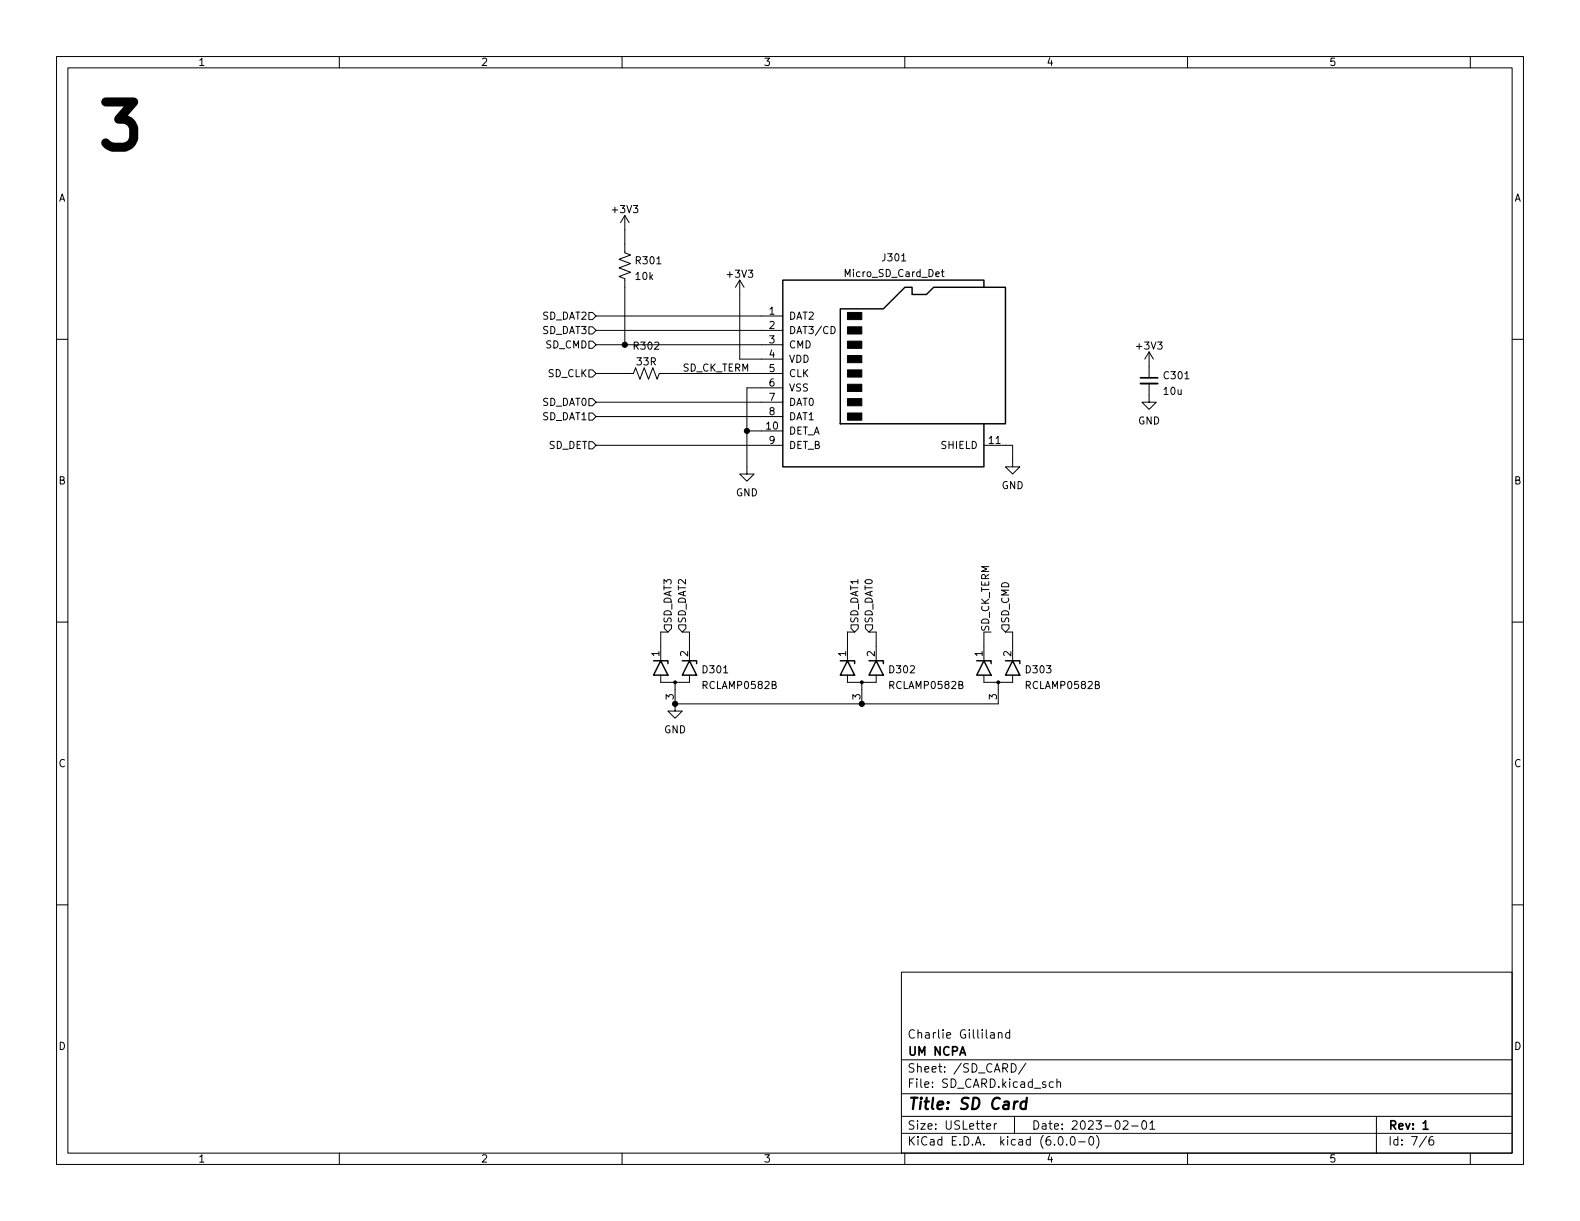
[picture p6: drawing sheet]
<svg xmlns="http://www.w3.org/2000/svg" width="279mm" height="216mm" viewBox="0 0 279 216" stroke-linecap="round" stroke-linejoin="round" font-family="sans-serif">
<g fill="none" stroke="#000" stroke-width=".18">
<path d="M10 10h259.4v195.9h-259.4zM12 12h255.4v191.9h-255.4zM60 10v2M110 10v2M160 10v2M210 10v2M260 10v2M110.5 38.1v6.6l1 .4-2 .7 2 .8-2 .8 2 .7-2 .8 1 .4v11.7M110.5 38.1l-.8 1.3M110.5 38.1l.8 1.3M10 60h2M104.1 57.8h.7l.6 .6-.6 .7h-.7z"/>
<path d="M104.1 55.2h.7l.6 .7-.6 .6h-.7zM105.4 55.9h33M105.4 58.4h33M130.8 49.5l-.8 1.3M130.8 49.5v14h7.6M130.8 49.5l.8 1.3M147 57.7a.64 .64 0 0 1 .7 .7 .64 .64 0 0 1-.7 .6zM166.5 48.1h.4M166.6 47.6v1.1l.3 .2M267.4 60h2M104.1 65.4h.7l.6 .6-.6 .7h-.7zM104.1 70.5h.7l.6 .6-.6 .7h-.7z"/>
<path d="M104.1 78.1h.7l.6 .6-.6 .7h-.7zM104.1 60.3h.7l.6 .7-.6 .6h-.7zM104.1 73h.7l.6 .7-.6 .6h-.7zM105.4 66h6.6l.4-1 .8 2.1 .7-2.1 .8 2.1 .7-2.1 .8 2.1 .4-1.1h21.8M105.4 78.7h33M105.4 61h33M105.4 71.1h33M105.4 73.7h33M132.1 76.2h6.3M138.4 68.6h-6.3v15.2h1.2l-1.2 1.3-1.3-1.3h1.3M174 78.7h5.1v3.9h1.2l-1.2 1.2-1.3-1.2h1.3M203.2 67.8v3.3h1.3l-1.3 1.3-1.3-1.3h1.3"/>
<path d="M203.2 62.2v4.6M203.2 62.2l-.8 1.3M203.2 62.2l.8 1.3M10 110h2M116.8 119.4v1.3h5.1v-1.3M117.5 110.5h1.2v.6l-.6 .7-.6-.7zM118.1 111.8h-1.3v5M120 110.5h1.3v.6l-.7 .7-.6-.7zM120.6 111.8h1.3v5M149.9 119.4v1.3h5v-1.3M150.5 110.5h1.3v.6l-.7 .7-.6-.7zM151.1 111.8h-1.2v5"/>
<path d="M153 110.5h1.3v.6l-.6 .7-.7-.7zM153.7 111.8h1.2v5M174 119.4v1.3h5.1v-1.3M174 111.8v5M177.2 110.5h1.2v.6l-.6 .7-.6-.7zM177.8 111.8h1.3v5M267.4 110h2M119.4 124.5v1.2h1.2l-1.2 1.3-1.3-1.3h1.3M119.4 120.7v3.8M152.4 120.7v3.8M176.5 120.7v3.8h-57.1M10 160h2"/>
<path d="M267.4 160h2M159.4 171.9h108v32h-108zM159.4 197.4h108M159.4 193.4h108M159.4 187.4h108M174.5 199.2l.7-.2-.1-.3h-.4l-.2 .2v.7h.6M175.2 182.6h.6v1M175.8 182.9l-.5 .1a.29 .29 0 0 0-.2 .3 .29 .29 0 0 0 .2 .3l.5-.1M175.8 198.7v1M176.3 198.7h-.3l-.2 .3M176.5 182.7l.3-.1h.3l.1 1M176.5 182.6v1"/>
<path d="M178.5 182.6h-.4l-.3 .3v.4l.2 .2h.5M178.5 182.1v1.5M178.8 188.1a.76 .76 0 0 1 .9 .7 .76 .76 0 0 1-.9 .8zM179.4 197.4v3M181.4 188l-1.3 1.9M186.3 191.4l-.5-.1-.3 .3v.4l.2 .2h.6M186.9 191.4l.2-.1 .4 .1v.9M186.9 190.8v1.5M198.6 198.3l.6-.1 .2 .1 .1 .3-1 1.1h1M200.1 199.1h1.2M202.1 198.2h.2a.81 .81 0 0 1 .5 .6 .81 .81 0 0 1-.3 .8l-.1 .1a.81 .81 0 0 1-.6-.6 .81 .81 0 0 1 .3-.9zM203.3 198.6l.5-.4v1.5"/>
<path d="M203.3 199.7h.9M243.4 197.4v6.5M60 203.9v2M110 203.9v2M159.4 200.4h108M160 203.9v2M187.3 201h.2a.81 .81 0 0 1 .6 .6 .81 .81 0 0 1-.3 .8l-.2 .1a.81 .81 0 0 1-.6-.6 .81 .81 0 0 1 .3-.9zM188.6 202.3v.2M189.5 201h.1a.81 .81 0 0 1 .6 .6 .81 .81 0 0 1-.3 .8l-.1 .1a.81 .81 0 0 1-.6-.6 .81 .81 0 0 1 .3-.9zM190.8 201.9h1.1M192.8 201h.1a.81 .81 0 0 1 .6 .6 .81 .81 0 0 1-.3 .8l-.2 .1a.81 .81 0 0 1-.5-.6 .81 .81 0 0 1 .3-.9zM193.9 200.8a1.72 1.72 0 0 1 0 2.2"/>
<path d="M210 203.9v2M252.3 200.9l-1.3 1.9M253.4 201a.59 .59 0 0 0-.7 .6v.6l.1 .2 .5 .1 .2-.2v-.5l-.1-.2-.4-.1-.3 .3M260 203.9v2"/>
</g>
<path d="M201.7 66.8h3M251.7 198.6l.4-.4v1.5M251.7 199.7h.8" fill="none" stroke="#000" stroke-width=".3"/>
<path d="M181.5 194.9a.66 .66 0 0 0-1 .3l-.1 .5 .2 .3 .2 .1 .6-.1M181.6 194.1l-.3 2" fill="none" stroke="#000" stroke-width=".4"/>
<g fill="none" stroke="#000" stroke-width=".25">
<path d="M148.6 54.6h7.6l3.8-3.8h1.3v1.3h2.5l1.3-1.3h12.7v24.1h-29.2zM174 50.8v-1.3h-35.6v33.1h35.6v-7.7M115.6 116.8h2.5v.5M116.8 116.8l1.3 2.6h-2.5zM120.6 116.8h2.6v.5M121.9 116.8l1.3 2.6h-2.6zM148.6 116.8h2.5v.5M149.9 116.8l1.2 2.6h-2.5zM153.7 116.8h2.5v.5M154.9 116.8l1.3 2.6h-2.5zM172.7 116.8h2.6v.5M174 116.8l1.3 2.6h-2.6z"/>
<path d="M177.8 116.8h2.5v.5M179.1 116.8l1.2 2.6h-2.5z"/>
</g>
<g fill="#000" stroke="#000" stroke-width=".18">
<path d="M149.9 57.8h2.5v1.3h-2.5zM149.9 55.2h2.5v1.3h-2.5zM149.9 73h2.5v1.3h-2.5zM149.9 70.5h2.5v1.3h-2.5zM149.9 67.9h2.5v1.3h-2.5zM149.9 65.4h2.5v1.3h-2.5zM149.9 62.9h2.5v1.2h-2.5zM149.9 60.3h2.5v1.3h-2.5z"/>
<circle cx="110.5" cy="61" r=".46"/>
<circle cx="132.1" cy="76.2" r=".46"/>
<circle cx="119.4" cy="124.5" r=".46"/>
<circle cx="119.4" cy="120.6" r=".25"/>
<circle cx="152.4" cy="124.5" r=".46"/>
<circle cx="152.4" cy="120.6" r=".25"/>
<circle cx="176.5" cy="120.6" r=".25"/>
</g>
<path d="M201.7 67.8h3" fill="none" stroke="#000" stroke-width=".33"/>
<text font-size="11.1" x="16.5" y="26.4">3</text>
<text font-size="2.8" x="160.4" y="196.2">Title: SD Card</text>
<g font-size="2.1">
<text x="160.4" y="183.6">Charlie Gilliland</text>
<text x="160.4" y="189.7">Sheet: /SD_CARD/</text>
<text x="160.4" y="186.7">UM NCPA</text>
<text x="160.4" y="192.4">File: SD_CARD.kicad_sch</text>
<text x="160.4" y="202.5">KiCad E.D.A. kicad (6.0.0-0)</text>
<text x="160.4" y="199.7">Size: USLetter</text>
<text x="182.4" y="199.7">Date: 2023-02-01</text>
<text x="245.4" y="199.7">Rev: 1</text>
<text x="245.4" y="202.5">Id: 7/6</text>
</g>
<g font-size="1.8">
<text x="35" y="11.6">1</text>
<text x="85" y="11.6">2</text>
<text x="135" y="11.6">3</text>
<text x="185" y="11.6">4</text>
<text x="235" y="11.6">5</text>
<text x="10.3" y="35.6">A</text>
<text x="267.7" y="35.6">A</text>
<text x="108.4" y="37.7">+3V3</text>
<text x="112.6" y="46.7">R301</text>
<text x="156.1" y="46.2">J301</text>
<text x="112.5" y="49.5">10k</text>
<text x="128.7" y="49.1">+3V3</text>
<text x="149.6" y="49">Micro_SD_Card_Det</text>
<text x="95.9" y="59.1">SD_DAT3</text>
<text x="95.9" y="56.5">SD_DAT2</text>
<text x="136" y="55.6">1</text>
<text x="136" y="58.2">2</text>
<text x="139.4" y="56.5">DAT2</text>
<text x="139.4" y="59.1">DAT3/CD</text>
<text x="96.5" y="61.6">SD_CMD</text>
<text x="112.2" y="61.8">R302</text>
<text x="112.7" y="64.6">33R</text>
<text x="120.6" y="65.7">SD_CK_TERM</text>
<text x="136" y="60.7">3</text>
<text x="136" y="63.2">4</text>
<text x="136" y="65.8">5</text>
<text x="139.4" y="61.6">CMD</text>
<text x="139.4" y="64.1">VDD</text>
<text x="201.1" y="61.8">+3V3</text>
<text x="95.9" y="71.8">SD_DAT0</text>
<text x="96.9" y="66.7">SD_CLK</text>
<text x="136" y="68.3">6</text>
<text x="136" y="70.9">7</text>
<text x="139.4" y="66.7">CLK</text>
<text x="139.4" y="69.2">VSS</text>
<text x="139.4" y="71.8">DAT0</text>
<text x="205.9" y="69.8">10u</text>
<text x="205.9" y="67">C301</text>
<text x="95.9" y="74.3">SD_DAT1</text>
<text x="135.5" y="75.9">10</text>
<text x="136" y="73.4">8</text>
<text x="139.4" y="76.8">DET_A</text>
<text x="139.4" y="74.3">DAT1</text>
<text x="201.2" y="75">GND</text>
<text x="97" y="79.4">SD_DET</text>
<text x="136" y="78.5">9</text>
<text x="139.4" y="79.4">DET_B</text>
<text x="166.5" y="79.4">SHIELD</text>
<text x="174.9" y="78.5">11</text>
<text x="10.3" y="85.7">B</text>
<text x="130.1" y="87.7">GND</text>
<text x="177.1" y="86.5">GND</text>
<text x="267.7" y="85.7">B</text>
<text x="118.7" y="110.3" transform="rotate(-90 118.7 110.3)">SD_DAT3</text>
<text x="121.3" y="110.3" transform="rotate(-90 121.3 110.3)">SD_DAT2</text>
<text x="151.8" y="110.3" transform="rotate(-90 151.8 110.3)">SD_DAT1</text>
<text x="154.3" y="110.3" transform="rotate(-90 154.3 110.3)">SD_DAT0</text>
<text x="174.9" y="111.8" transform="rotate(-90 174.9 111.8)">SD_CK_TERM</text>
<text x="178.4" y="110.3" transform="rotate(-90 178.4 110.3)">SD_CMD</text>
<text x="116.6" y="116.1" transform="rotate(-90 116.6 116.1)">1</text>
<text x="121.7" y="116.1" transform="rotate(-90 121.7 116.1)">2</text>
<text x="124.4" y="119">D301</text>
<text x="149.6" y="116.1" transform="rotate(-90 149.6 116.1)">1</text>
<text x="154.7" y="116.1" transform="rotate(-90 154.7 116.1)">2</text>
<text x="157.4" y="119">D302</text>
<text x="173.7" y="116.1" transform="rotate(-90 173.7 116.1)">1</text>
<text x="178.8" y="116.1" transform="rotate(-90 178.8 116.1)">2</text>
<text x="181.5" y="119">D303</text>
<text x="119.1" y="123.7" transform="rotate(-90 119.1 123.7)">3</text>
<text x="124.4" y="121.8">RCLAMP0582B</text>
<text x="152.1" y="123.7" transform="rotate(-90 152.1 123.7)">3</text>
<text x="157.4" y="121.8">RCLAMP0582B</text>
<text x="176.3" y="123.7" transform="rotate(-90 176.3 123.7)">3</text>
<text x="181.5" y="121.8">RCLAMP0582B</text>
<text x="117.4" y="129.7">GND</text>
<text x="10.3" y="135.6">C</text>
<text x="267.7" y="135.6">C</text>
<text x="10.3" y="185.7">D</text>
<text x="267.7" y="185.7">D</text>
<text x="35" y="205.6">1</text>
<text x="85" y="205.6">2</text>
<text x="135" y="205.6">3</text>
<text x="185" y="205.6">4</text>
<text x="235" y="205.6">5</text>
</g>
</svg>
